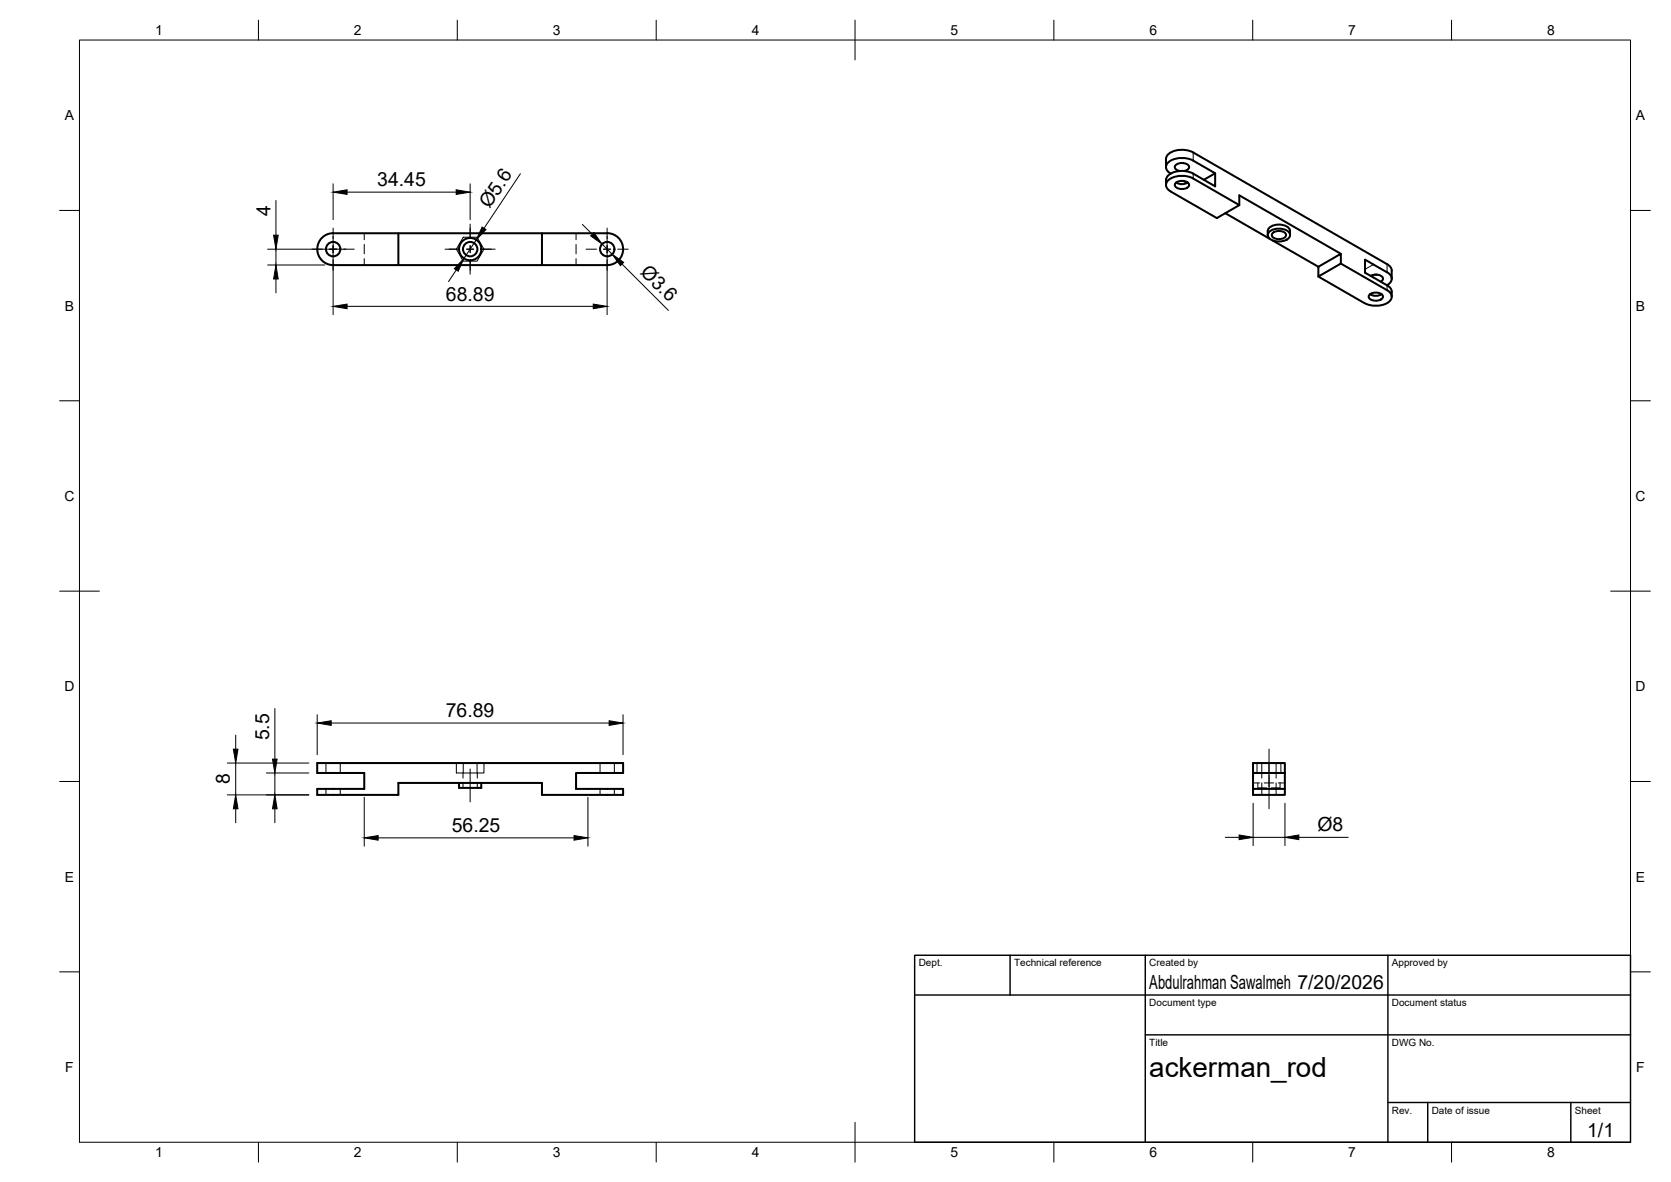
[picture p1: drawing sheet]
<svg xmlns="http://www.w3.org/2000/svg" width="420mm" height="297mm" viewBox="0 0 420 297" stroke-linecap="round" stroke-linejoin="round" font-family="sans-serif">
<!-- layer: Visible -->
<g fill="none" stroke="#000" stroke-width=".51">
<path d="M293.2 39.9a3.5 3.5 0 0 1 3.8-2.3l1.9 .3 1.1 .4 48.8 28.1 .7 .6 .4 .6v2.4M293.2 39.9v2.1M83.8 58.6h68.9M83.8 58.6a4 4 0 0 0-4 4 4 4 0 0 0 4 4M100.2 58.6v8M136.3 58.6v8M152.7 58.6a4 4 0 0 1 4 4 4 4 0 0 1-4 4h-68.9M294.3 43.6h.1M295.6 46a2.38 2.38 0 0 1 3.4 .3 1.56 1.56 0 0 1-2.1 1.2 1.38 1.38 0 0 1-1.5-1.2zM295.7 45.9a2.75 2.75 0 0 0 2.9 0M296.6 43a.94 .94 0 0 1-1-.5 .94 .94 0 0 1 .2-1.2 2.37 2.37 0 0 1 3.2 .5 1.1 1.1 0 0 1-1.3 1.2M296.9 41h.6"/>
<path d="M297.6 45.5l.9 .5M302.7 45.2l2.8-1.7v3.3l-5.5-3.2a5.8 5.8 0 0 0-6.5 .8l-.3 .9v1.2M305.5 43.5l-5.5-3.1a5.6 5.6 0 0 0-6.6 .8 1.65 1.65 0 0 0 1 2.4M308.1 53.6l11.1 6.4M311.6 51.5l-11.6-6.6a5.6 5.6 0 0 0-6.6 .8 1.67 1.67 0 0 0 .9 2.4l11.7 6.7 5.6-3.3v-2.4l25.5 14.7M318.7 59.1a2.06 2.06 0 0 1 2.1-2.6 3.4 3.4 0 0 1 3.5 1.1l.1 1.5M319.1 58.3a3.8 3.8 0 0 1 5.2 .4 1.69 1.69 0 0 1-1.8 1.9l-1.2 .1a2.37 2.37 0 0 1-2.5-1.6zM320 58.6a2.38 2.38 0 0 1 3.4 .3 1.56 1.56 0 0 1-2.1 1.2 1.38 1.38 0 0 1-1.5-1.2zM320 60.4l11.5 6.6M331.5 67l5.6-3.2v2.4l-5.6 3.3zM337.1 66.2l11.7 6.7a1.71 1.71 0 0 1 1.1 1.6 1.71 1.71 0 0 1-1.1 1.7 6.3 6.3 0 0 1-5.7 0l-11.6-6.7M344.3 74.1a2.38 2.38 0 0 1 3.4 .3 1.56 1.56 0 0 1-2 1.2 1.38 1.38 0 0 1-1.6-1.2z"/>
<path d="M344.5 73.9a2.75 2.75 0 0 0 2.9 0M344.6 69.3a2.55 2.55 0 0 1 3.1 .5 .77 .77 0 0 1-.5 1M345.6 69h.6M348.8 68.4l-5.6-3.2v3.3l6 3.5 .6 .6 .1 .7M348.8 68.4a1.71 1.71 0 0 1 1.1 1.6 1.71 1.71 0 0 1-1.1 1.7M349.9 73.3v1.3M79.8 191.8h76.9v2.5h-11.9v4h11.9v1.5h-20.4v-3h-36.1v3h-20.4v-1.5h11.8v-4h-11.8zM115.4 196.8v1.2h5.6v-1.2M315.1 194.3h8v-2.5h-8v8h8v-1.5M323.1 194.3v4h-8"/>
<circle cx="83.8" cy="62.6" r="1.81"/>
<circle cx="118.2" cy="62.6" r="2.8"/>
<circle cx="118.2" cy="62.6" r="1.81"/>
<circle cx="152.7" cy="62.6" r="1.81"/>
</g>
<!-- layer: Hidden -->
<g fill="none" stroke="#000" stroke-width=".25">
<path d="M91.6 58.6v1.6M116.5 59.6h3.5l1.7 3-1.7 3h-3.5l-1.8-3zM144.8 58.6v1.6M91.6 61.4v2.4M91.6 65v1.6M144.8 61.4v2.4M144.8 65v1.6M82 191.8v2.5M82 198.3v1.5M85.6 191.8v2.5M85.6 198.3v1.5M114.7 191.8v2.5h1.8v-2.5"/>
<path d="M116.4 194.3v1.2M116.4 196.7v1.3M116.5 194.3h3.5M120 191.8v2.5h1.7v-2.5M120 194.3v1.2M120 196.7v1.3M150.9 191.8v2.5M150.9 198.3v1.5M154.5 191.8v2.5M154.5 198.3v1.5M315.1 196.8h1.6M316.1 191.8v2.5"/>
<path d="M316.3 196.8v1.2h2.2M317.3 191.8v3.7M317.3 196.7v1.3M317.3 198.3v1.5M317.9 196.8h2.4M319.1 191.8v2.5M320.9 191.8v3.7M320.9 196.7v1.3M320.9 198.3v1.5M321.4 196.8h1.7M321.9 196.8v1.2h-2.2M322.1 191.8v2.5"/>
</g>
<!-- layer: Visible Narrow -->
<path d="M300 38.3v2.1M300 43.6v1.3M345.3 66.5l-2.1 1.2M348.8 66.4v2M348.8 71.7v1.2" fill="none" stroke="#000" stroke-width=".25"/>
<!-- layer: BORDER -->
<g fill="none" stroke="#000" stroke-width=".25">
<path d="M20 10.1h390v276.9h-390zM65 5.1v5M115 5.1v5M165 5.1v5M215 5.1v10M265 5.1v5M315 5.1v5M365 5.1v5M15 52.9h5M410 52.9h5M15 100.7h5M410 100.7h5"/>
<path d="M15 148.6h10M405 148.6h10M15 196.4h5M410 196.4h5M15 244.2h5M410 244.2h5M65 287v5M115 287v5M165 287v5M215 282.1v9.9M265 287v5M315 287v5"/>
<path d="M365 287v5"/>
</g>
<!-- layer: TITLEBLOCK -->
<path d="M230 240.1h180v46.9h-180zM230 250h180M254 240.1v9.9M288 240.1v46.9M349 240.1v46.9M288 260.1h122M349 277.1h61M359 277.1v9.9M395 277.1v9.9" fill="none" stroke="#000" stroke-width=".36"/>
<!-- layer: Smart Centers -->
<g fill="none" stroke="#000" stroke-width=".25">
<path d="M83.8 57.3v2.6M118.2 56.3v3.6M152.7 57.3v2.6M78.5 62.6h2.6M82.9 62.6h1.8M83.8 61.7v1.8M83.8 65.3v2.6M86.4 62.6h2.7M111.9 62.6h3.6M117.3 62.6h1.8M118.2 61.7v1.8M118.2 65.3v3.6"/>
<path d="M120.9 62.6h3.6M147.4 62.6h2.6M151.8 62.6h1.7M152.7 61.7v1.8M152.7 65.3v2.6M155.3 62.6h2.7M118.2 193.3v8.2M319.1 188.3v14.9"/>
</g>
<!-- layer: FD_Dimensions -->
<g fill="none" stroke="#000" stroke-width=".25">
<path d="M69.4 50.4v8.7M83.8 46.2v9M83.8 59.4v19.7M87.3 48.3h27.4M118.2 46.2v9M130.9 43.7l-9.2 13.7M146.4 56.4l2.5 2.5M152.7 59.4v19.7M67.3 66.6h14.4M67.3 62.6h19.7M69.4 62.6v4M69.4 70.1v3.5"/>
<path d="M87.3 77h61.9M114.7 67.8l-1.9 3M119.8 60.3l-3.2 4.6M151.4 61.3l2.5 2.6M156.4 66.4l11.7 11.6M69.1 178.1v12.7M79.8 179.6v10.1M156.7 179.6v10.1M57.1 199.8h20.6M57.1 191.8h20.6M59.3 184.7v3.6M59.3 191.8v8"/>
<path d="M67 194.3h10.7M69.1 194.3v5.5M83.3 181.7h69.9M59.3 203.2v3.6M69.1 203.2v3.6M91.6 200.3v12.3M95.1 210.6h49.2M147.8 200.3v12.3M308.1 210.4h3.5M315.1 201.9v10.6M315.1 210.4h8M323.1 201.9v10.6"/>
<path d="M326.6 210.4h12.4"/>
</g>
<g fill="#000" stroke="#000" stroke-width=".25">
<path d="M68.8 59.1h1.2l-.6 3.5zM83.8 48.3l3.5-.6v1.2zM114.7 47.7l3.5 .6-3.5 .6zM121.2 57.1l1 .6-2.4 2.6zM149.3 58.4l2.1 2.9-2.9-2zM69.4 66.6l.6 3.5h-1.2zM83.8 77l3.5-.6v1.2zM116.6 64.9l-1.4 3.3-1-.7zM149.2 76.4l3.5 .6-3.5 .6zM153.9 63.9l2.9 2-.8 .9zM58.7 188.3h1.1l-.5 3.5zM68.5 190.8h1.2l-.6 3.5z"/>
<path d="M79.8 181.7l3.5-.6v1.2zM153.2 181.1l3.5 .6-3.5 .6zM59.3 199.8l.5 3.4h-1.1zM69.1 199.8l.6 3.4h-1.2zM91.6 210.6l3.5-.6v1.1zM144.3 210l3.5 .6-3.5 .5zM311.6 209.8l3.5 .6-3.5 .6zM323.1 210.4l3.5-.6v1.2z"/>
</g>
<text font-size="7" x="289" y="270.6">ackerman_rod</text>
<g font-size="4.9">
<text x="94.9" y="46.8">34.45</text>
<text x="123" y="52.6" transform="rotate(-56 123 52.6)">Ø5.6</text>
<text x="68" y="54.3" transform="rotate(-90 68 54.3)">4</text>
<text x="160.8" y="68.6" transform="rotate(45 160.8 68.6)">Ø3.6</text>
<text x="112.1" y="75.5">68.89</text>
<text x="112.1" y="180.2">76.89</text>
<text x="67.6" y="186.1" transform="rotate(-90 67.6 186.1)">5.5</text>
<text x="57.8" y="197.1" transform="rotate(-90 57.8 197.1)">8</text>
<text x="113.6" y="209.1">56.25</text>
<text x="331.3" y="208.9">Ø8</text>
<text x="289" y="248.5">Abdulrahman Sawalmeh 7/20/2026</text>
<text x="399.1" y="285.7">1/1</text>
</g>
<g font-size="3.5">
<text x="39" y="8.8">1</text>
<text x="89" y="8.8">2</text>
<text x="139" y="8.8">3</text>
<text x="189" y="8.8">4</text>
<text x="239" y="8.8">5</text>
<text x="289" y="8.8">6</text>
<text x="339" y="8.8">7</text>
<text x="389" y="8.8">8</text>
<text x="16.3" y="30.2">A</text>
<text x="411.3" y="30.2">A</text>
<text x="16.3" y="78">B</text>
<text x="411.3" y="78">B</text>
<text x="16.2" y="125.9">C</text>
<text x="411.2" y="125.9">C</text>
<text x="16.2" y="173.7">D</text>
<text x="411.2" y="173.7">D</text>
<text x="16.3" y="221.6">E</text>
<text x="411.3" y="221.6">E</text>
<text x="16.4" y="269.4">F</text>
<text x="411.4" y="269.4">F</text>
<text x="39" y="290.8">1</text>
<text x="89" y="290.8">2</text>
<text x="139" y="290.8">3</text>
<text x="189" y="290.8">4</text>
<text x="239" y="290.8">5</text>
<text x="289" y="290.8">6</text>
<text x="339" y="290.8">7</text>
<text x="389" y="290.8">8</text>
</g>
<g font-size="2.5">
<text x="231" y="242.9">Dept.</text>
<text x="255" y="242.9">Technical reference</text>
<text x="289" y="242.9">Created by</text>
<text x="350" y="242.9">Approved by</text>
<text x="289" y="252.8">Document type</text>
<text x="350" y="252.8">Document status</text>
<text x="289" y="262.9">Title</text>
<text x="350" y="262.9">DWG No.</text>
<text x="350" y="279.9">Rev.</text>
<text x="360" y="279.9">Date of issue</text>
<text x="396" y="279.9">Sheet</text>
</g>
</svg>
